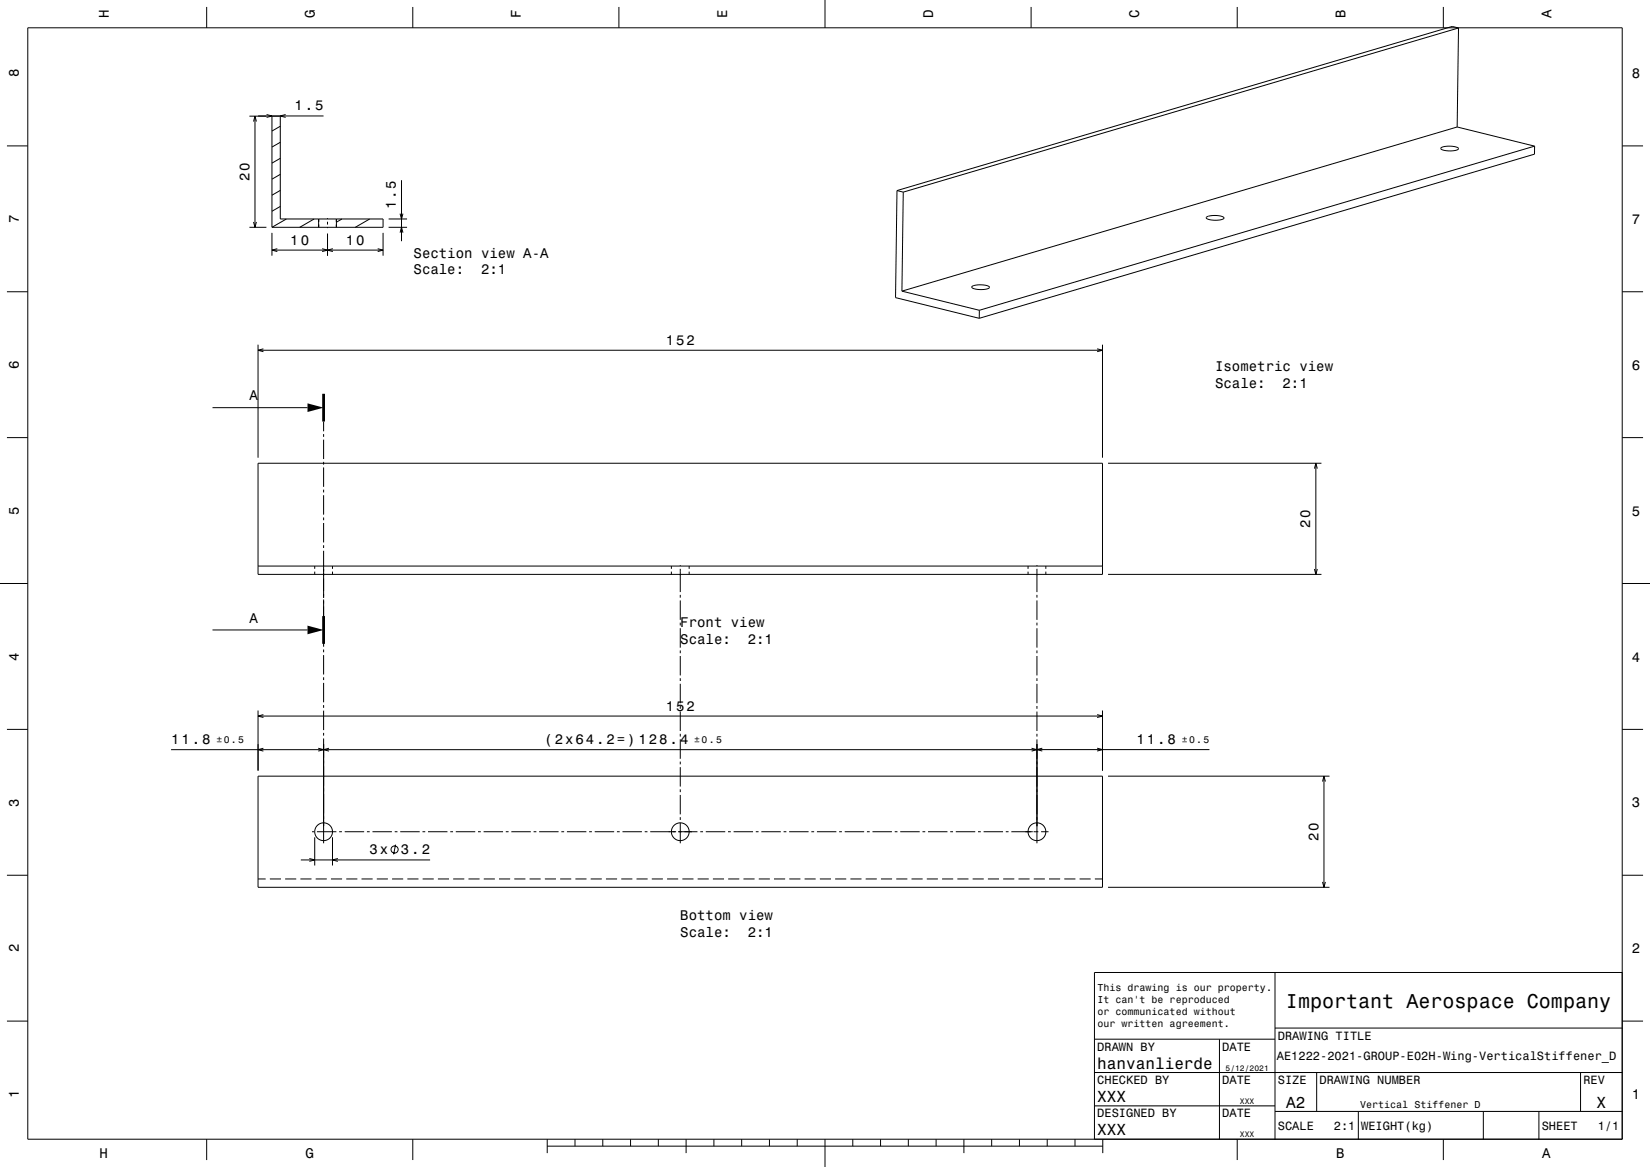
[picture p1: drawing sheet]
<svg xmlns="http://www.w3.org/2000/svg" width="594mm" height="420mm" viewBox="0 0 594 420" stroke-linecap="round" stroke-linejoin="round" font-family="sans-serif">
<g fill="none" stroke="#000" stroke-width=".36">
<path d="M10 10h574v400h-574zM74.4 2.5v7.5M148.6 2.5v7.5M222.8 2.5v7.5M297 0v10M371.2 2.5v7.5M445.4 2.5v7.5M519.6 2.5v7.5M525.1 10.1l-.5 35.6M525.1 10.1l-199.9 59M525.1 10.1l-2.3-.6-199.9 59.1M2.5 52.5h7.5"/>
<path d="M89.8 41.8h6.1M91.3 43.7l.5-1.9 .5 1.9M91.8 41.8v40M92.9 41.7h23.6M96 41.2l1.9 .5-1.9 .6M97.9 41.8h3v37h37v3h-40zM100.9 57l-3 1.7M100.9 51.2l-3 1.7M100.9 45.4l-3 1.8M102.8 41.2l-1.9 .5 1.9 .6M518.8 53.2l1.4-.5h2.7a1.73 1.73 0 0 1 2.1 1l-1.5 .5-2.7 .1a1.74 1.74 0 0 1-2.1-1zM524.6 45.7l27.9 6.9"/>
<path d="M524.6 45.7l-199.9 59.1M552.5 52.6l-199.9 59.1M552.5 52.6l-.1 2.9-199.9 59.1M584 52.5h7.5M91.3 79.9l.5 1.9 .5-1.9M100.9 74.3l-3 1.7M100.9 68.5l-3 1.8M100.9 62.8l-3 1.7M103.1 78.8l-5.2 3M113.1 78.8l-5.2 3M114.7 78.8v3M117.9 78.5v.3"/>
<path d="M117.9 79.8v1M121.1 78.8v3M123.1 78.8l-2 1.2M133.1 78.8l-5.2 3M139.9 78.8h6.6M144 76.9l.5 1.9 .6-1.9M144.5 64.9v21.9M322.9 68.6l2.3 .5M322.9 68.6l-.5 38.5 30.1 7.5M325.2 69.1l-.5 35.7M434.3 78.2l1.5-.6h2.7a1.73 1.73 0 0 1 2.1 1l-1.5 .6h-2.7a1.74 1.74 0 0 1-2.1-1zM89.8 81.8h6.1"/>
<path d="M97.9 83.8v8.2M97.9 90h40M99.8 89.5l-1.9 .5 1.9 .5M116 89.5l1.9 .5-1.9 .5M117.9 81.8v.3M117.9 84.1v7.9M119.8 89.5l-1.9 .5 1.9 .5M136 89.5l1.9 .5-1.9 .5M137.9 83.8v8.2M139.9 81.8h6.6M144 83.7l.5-1.9 .6 1.9M2.5 105h7.5"/>
<path d="M324.7 104.8l27.9 6.9M349.9 103.1l1.5-.5h2.6a1.73 1.73 0 0 1 2.2 1l-1.6 .5-2.6 .1a1.74 1.74 0 0 1-2.1-1zM352.6 111.7l-.1 2.9M584 105h7.5M92.9 124.1v40.6M92.9 126.1h304M94.8 125.5l-1.9 .6 1.9 .5M395 125.5l1.9 .6-1.9 .5M396.9 124.1v40.6M2.5 157.5h7.5M76.5 146.7h34.2M116.5 151.7v3.5"/>
<path d="M116.5 156.2v1M116.5 158.2v7M584 157.5h7.5M92.9 166.7h304v40h-304zM116.5 166.2v1M116.5 168.2v7M116.5 176.2v1M116.5 178.2v7M398.9 166.7h76.8M473.2 168.7l.5-2 .5 2M473.7 166.7v40M116.5 186.2v1"/>
<path d="M116.5 188.2v7M116.5 196.2v1M116.5 198.2v17M0 210h10M92.9 203.7h304M113.3 203.7v1M113.3 205.7v1M116.5 215.8v7M119.7 203.7v1M119.7 205.7v1M241.7 203.7v1M241.7 205.7v1"/>
<path d="M244.9 203.4v.3M244.9 204.7v8.4M244.9 214.1v1M244.9 216.1v7M248.1 203.7v1M248.1 205.7v1M370.1 203.7v1M370.1 205.7v1M373.3 203.4v.3M373.3 204.7v8.4M373.3 214.1v1M373.3 216.1v7"/>
<path d="M376.5 203.7v1M376.5 205.7v1M398.9 206.7h76.8M473.2 204.8l.5 1.9 .5-1.9M584 210h10M76.5 226.7h34.2M116.5 223.8v1M116.5 225.8v7M116.5 233.8v1M116.5 235.8v7M244.9 224.1v1M244.9 226.1v7"/>
<path d="M244.9 234.1v1M244.9 236.1v7M373.3 224.1v1M373.3 226.1v7M373.3 234.1v1M373.3 236.1v7M92.9 255.7v21.6M92.9 257.7h304M94.8 257.2l-1.9 .5 1.9 .5M116.5 243.8v1M116.5 245.8v7M116.5 253.8v1"/>
<path d="M116.5 255.8v7M244.9 244.1v1M244.9 246.1v7M244.9 254.1v1M244.9 256.1v7M373.3 244.1v1M373.3 246.1v7M373.3 254.1v1M373.3 256.1v7M395 257.2l1.9 .5-1.9 .5M396.9 255.7v21.6M2.5 262.5h7.5"/>
<path d="M92.9 279.3h304v40h-304zM94.8 269.3l-1.9 .5 1.9 .5M114.6 269.3l1.9 .5-1.9 .5M116.5 263.8v1M116.5 265.8v37.7M118.4 269.3l-1.9 .5 1.9 .5M244.9 264.1v1M244.9 266.1v7M244.9 274.1v1M244.9 276.1v7M371.4 269.3l1.9 .5-1.9 .5M373.3 264.1v1"/>
<path d="M373.3 266.1v37.4M375.2 269.3l-1.9 .5 1.9 .5M395 269.3l1.9 .5-1.9 .5M398.9 279.3h79.7M435.4 269.8h-373.8M476.6 279.3v40M584 262.5h7.5M112.3 299.3h.8M114.1 299.3h7M122.1 299.3h1M124.1 299.3h7M132.1 299.3h1"/>
<path d="M134.1 299.3h7M142.1 299.3h1M144.1 299.3h7M152.1 299.3h1M154.1 299.3h7M162.1 299.3h1M164.1 299.3h7M172.1 299.3h1M174.1 299.3h7M182.1 299.3h1M184.1 299.3h7M192.1 299.3h1"/>
<path d="M194.1 299.3h7M202.1 299.3h1M204.1 299.3h7M212.1 299.3h1M214.1 299.3h7M222.1 299.3h1M224.1 299.3h7M232.1 299.3h1M234.1 299.3h9.3M244.1 299.3h7M244.9 284.1v1M244.9 286.1v7"/>
<path d="M244.9 294.1v1M244.9 296.1v7.4M252.1 299.3h1M254.1 299.3h7M262.1 299.3h1M264.1 299.3h7M272.1 299.3h1M274.1 299.3h7M282.1 299.3h1M284.1 299.3h7M292.1 299.3h1M294.1 299.3h7"/>
<path d="M302.1 299.3h1M304.1 299.3h7M312.1 299.3h1M314.1 299.3h7M322.1 299.3h1M324.1 299.3h7M332.1 299.3h1M334.1 299.3h7M342.1 299.3h1M344.1 299.3h7M352.1 299.3h1M354.1 299.3h7"/>
<path d="M362.1 299.3h1M364.1 299.3h7.7M372.1 299.3h1.7M374.8 299.3h2.7M476.1 281.3l.5-2 .5 2M2.5 315h7.5M92.9 316.3h2.7M97.1 316.3h4M102.6 316.3h4M108.1 316.3h4M108.3 309.5h46.5M111.4 309l1.9 .5-1.9 .5"/>
<path d="M113.3 301.3v10.2M113.6 316.3h4M119.1 316.3h4M119.7 301.3v10.2M121.6 309l-1.9 .5 1.9 .5M124.6 316.3h4M130.1 316.3h4M135.6 316.3h4M141.1 316.3h4M142.4 304l-.7 3.5M146.6 316.3h4M152.1 316.3h4"/>
<path d="M157.6 316.3h4M163.1 316.3h4M168.6 316.3h4M174.1 316.3h4M179.6 316.3h4M185.1 316.3h4M190.6 316.3h4M196.1 316.3h4M201.6 316.3h4M207.1 316.3h4M212.6 316.3h4M218.1 316.3h4"/>
<path d="M223.6 316.3h4M229.1 316.3h4M234.6 316.3h4M240.1 316.3h4M245.6 316.3h4M251.1 316.3h4M256.6 316.3h4M262.1 316.3h4M267.6 316.3h4M273.1 316.3h4M278.6 316.3h4M284.1 316.3h4"/>
<path d="M289.6 316.3h4M295.1 316.3h4M300.6 316.3h4M306.1 316.3h4M311.6 316.3h4M317.1 316.3h4M322.6 316.3h4M328.1 316.3h4M333.6 316.3h4M339.1 316.3h4M344.6 316.3h4M350.1 316.3h4"/>
<path d="M355.6 316.3h4M361.1 316.3h4M366.6 316.3h4M372.1 316.3h4M377.6 316.3h4M383.1 316.3h4M388.6 316.3h4M394.1 316.3h2.8M398.9 319.3h79.7M476.1 317.4l.5 1.9 .5-1.9M584 315h7.5M459 350v60"/>
<path d="M584 350h-190v60M2.5 367.5h7.5M394 374h65M439 374v36M459 370h125M584 367.5h7.5M394 398h65M394 386h190M474 386v14M569 386v14M74.4 410v7.5M148.6 410v7.5"/>
<path d="M197 412.5h200M197 410v5M207 410v2.5M217 410v2.5M227 410v2.5M237 410v2.5M247 410v5M257 410v2.5M267 410v2.5M277 410v2.5M287 410v2.5M297 410v10"/>
<path d="M307 410v2.5M317 410v2.5M327 410v2.5M337 410v2.5M347 410v5M357 410v2.5M367 410v2.5M377 410v2.5M387 410v2.5M397 410v5M445.4 410v7.5M459 400h125"/>
<path d="M489 400v10M519.6 410v7.5M534 400v10M554 400v10"/>
<circle cx="116.5" cy="299.3" r="3.2"/>
<circle cx="244.9" cy="299.3" r="3.2"/>
<circle cx="373.3" cy="299.3" r="3.2"/>
<circle cx="142.1" cy="305.7" r="1.28"/>
</g>
<path d="M116.5 141.7v10M116.5 221.7v10" fill="none" stroke="#000" stroke-width="1" stroke-linecap="butt"/>
<g fill="#000">
<path d="M110.7 145.2l5.8 1.5-5.8 1.6z" fill-rule="evenodd"/>
<path d="M110.7 225.2l5.8 1.5-5.8 1.6z" fill-rule="evenodd"/>
</g>
<text font-size="7.2" x="462.9" y="362.6">Important Aerospace Company</text>
<g font-size="5.8">
<text x="395" y="384.6">hanvanlierde</text>
<text x="395" y="396.6">XXX</text>
<text x="463" y="398.6">A2</text>
<text x="574.8" y="398.6">X</text>
<text x="395" y="408.6">XXX</text>
</g>
<g font-size="5">
<text x="39.1" y="6.5" transform="rotate(-90 39.1 6.5)">H</text>
<text x="113.3" y="6.5" transform="rotate(-90 113.3 6.5)">G</text>
<text x="187.5" y="6.5" transform="rotate(-90 187.5 6.5)">F</text>
<text x="261.7" y="6.5" transform="rotate(-90 261.7 6.5)">E</text>
<text x="335.9" y="6.5" transform="rotate(-90 335.9 6.5)">D</text>
<text x="410.1" y="6.5" transform="rotate(-90 410.1 6.5)">C</text>
<text x="484.3" y="6.5" transform="rotate(-90 484.3 6.5)">B</text>
<text x="558.5" y="6.5" transform="rotate(-90 558.5 6.5)">A</text>
<text x="6.8" y="27.8" transform="rotate(-90 6.8 27.8)">8</text>
<text x="587.5" y="28.1">8</text>
<text x="106" y="39.7">1.5</text>
<text x="89.8" y="65.2" transform="rotate(-90 89.8 65.2)">20</text>
<text x="142.5" y="75.4" transform="rotate(-90 142.5 75.4)">1.5</text>
<text x="6.8" y="80.3" transform="rotate(-90 6.8 80.3)">7</text>
<text x="587.5" y="80.6">7</text>
<text x="104.5" y="88">10</text>
<text x="124.5" y="88">10</text>
<text x="148.9" y="92.7">Section view A-A</text>
<text x="148.9" y="98.8">Scale:</text>
<text x="173.2" y="98.8">2:1</text>
<text x="239.6" y="124.1">152</text>
<text x="6.8" y="132.8" transform="rotate(-90 6.8 132.8)">6</text>
<text x="437.4" y="133.4">Isometric view</text>
<text x="587.5" y="133.1">6</text>
<text x="437.4" y="139.5">Scale:</text>
<text x="461.7" y="139.5">2:1</text>
<text x="89.8" y="144.1">A</text>
<text x="6.8" y="185.3" transform="rotate(-90 6.8 185.3)">5</text>
<text x="587.5" y="185.6">5</text>
<text x="471.7" y="190.1" transform="rotate(-90 471.7 190.1)">20</text>
<text x="89.8" y="224.1">A</text>
<text x="244.9" y="225.6">Front view</text>
<text x="244.9" y="231.6">Scale:</text>
<text x="269.2" y="231.6">2:1</text>
<text x="6.8" y="237.8" transform="rotate(-90 6.8 237.8)">4</text>
<text x="587.5" y="238.1">4</text>
<text x="239.6" y="255.7">152</text>
<text x="61.6" y="267.8">11.8</text>
<text x="195.9" y="267.8">(2x64.2=) 128.4</text>
<text x="409.1" y="267.8">11.8</text>
<text x="6.8" y="290.3" transform="rotate(-90 6.8 290.3)">3</text>
<text x="587.5" y="290.6">3</text>
<text x="474.6" y="302.7" transform="rotate(-90 474.6 302.7)">20</text>
<text x="133" y="307.5">3x</text>
<text x="144.3" y="307.5">3.2</text>
<text x="244.9" y="331.2">Bottom view</text>
<text x="244.9" y="337.2">Scale:</text>
<text x="269.2" y="337.2">2:1</text>
<text x="6.8" y="342.8" transform="rotate(-90 6.8 342.8)">2</text>
<text x="587.5" y="343.1">2</text>
<text x="6.8" y="395.3" transform="rotate(-90 6.8 395.3)">1</text>
<text x="587.5" y="395.6">1</text>
<text x="35.8" y="416.8">H</text>
<text x="110" y="416.8">G</text>
<text x="481" y="416.8">B</text>
<text x="555.2" y="416.8">A</text>
</g>
<g font-size="4.3">
<text x="460" y="374.2">DRAWING TITLE</text>
<text x="395" y="378.2">DRAWN BY</text>
<text x="440" y="378.2">DATE</text>
<text x="459.6" y="381.5">AE1222-2021-GROUP-E02H-Wing-VerticalStiffener_D</text>
<text x="395" y="390.2">CHECKED BY</text>
<text x="440" y="390.2">DATE</text>
<text x="460" y="390.2">SIZE</text>
<text x="475" y="390.2">DRAWING NUMBER</text>
<text x="570" y="390.2">REV</text>
<text x="395" y="402.2">DESIGNED BY</text>
<text x="440" y="402.2">DATE</text>
<text x="460" y="406.6">SCALE</text>
<text x="480.2" y="406.6">2:1</text>
<text x="490" y="406.6">WEIGHT(kg)</text>
<text x="555" y="406.6">SHEET</text>
<text x="575.2" y="406.6">1/1</text>
</g>
<g font-size="3.6">
<text x="395.1" y="356.8">This drawing is our property.</text>
<text x="395.1" y="361.2">It can't be reproduced</text>
<text x="395.1" y="365.5">or communicated without</text>
<text x="395.1" y="369.8">our written agreement.</text>
<text x="489.7" y="398.6">Vertical Stiffener D</text>
</g>
<g font-size="3.5">
<text x="77.9" y="267.3">±0.5</text>
<text x="250" y="267.3">±0.5</text>
<text x="425.4" y="267.3">±0.5</text>
</g>
<g font-size="2.9">
<text x="441.2" y="385.3">5/12/2021</text>
<text x="446.4" y="397.3">XXX</text>
<text x="446.4" y="409.3">XXX</text>
</g>
</svg>
